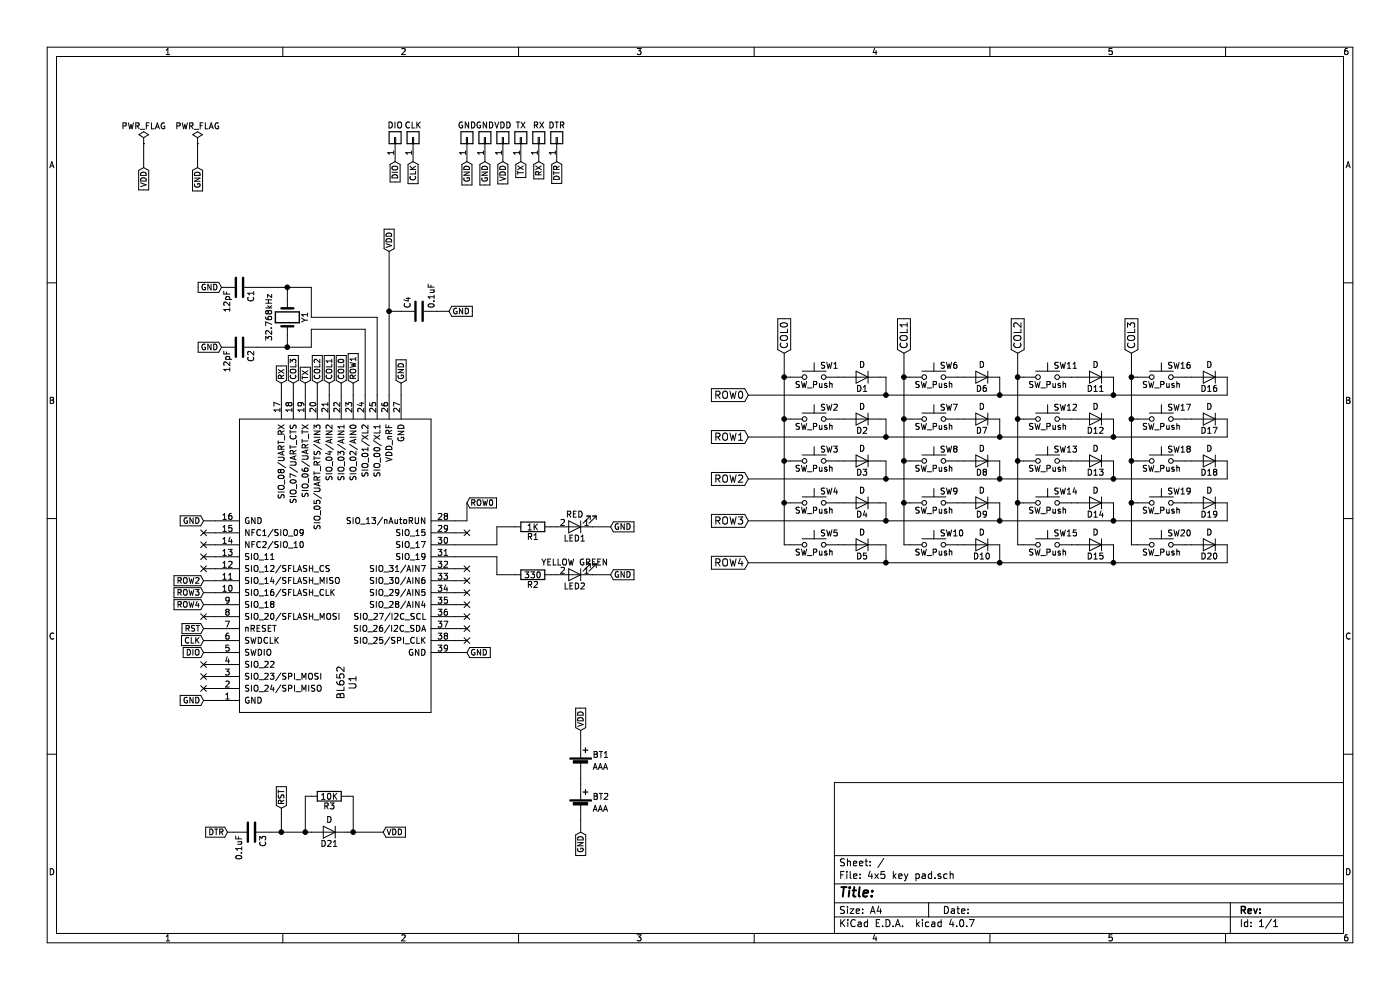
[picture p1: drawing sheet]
EESchema Schematic File Version 2
LIBS:power
LIBS:device
LIBS:switches
LIBS:relays
LIBS:motors
LIBS:transistors
LIBS:conn
LIBS:linear
LIBS:regul
LIBS:74xx
LIBS:cmos4000
LIBS:adc-dac
LIBS:memory
LIBS:xilinx
LIBS:microcontrollers
LIBS:dsp
LIBS:microchip
LIBS:analog_switches
LIBS:motorola
LIBS:texas
LIBS:intel
LIBS:audio
LIBS:interface
LIBS:digital-audio
LIBS:philips
LIBS:display
LIBS:cypress
LIBS:siliconi
LIBS:opto
LIBS:atmel
LIBS:contrib
LIBS:valves
LIBS:BL652
LIBS:4x5 key pad-cache
EELAYER 25 0
EELAYER END
$Descr A4 11693 8268
encoding utf-8
Sheet 1 1
Title ""
Date ""
Rev ""
Comp ""
Comment1 ""
Comment2 ""
Comment3 ""
Comment4 ""
$EndDescr
$Comp
L C C1
U 1 1
P 2000 2400
F 0 "C1" H 2025 2500 50  0000 L CNN
F 1 "12pF" H 2025 2300 50  0000 L CNN
F 2 ".pretty:1608" H 2038 2250 50  0001 C CNN
F 3 "" H 2000 2400 50  0001 C CNN
	1    2000 2400
	0    1    1    0   
$EndComp
$Comp
L C C2
U 1 1
P 2000 2900
F 0 "C2" H 2025 3000 50  0000 L CNN
F 1 "12pF" H 2025 2800 50  0000 L CNN
F 2 ".pretty:1608" H 2038 2750 50  0001 C CNN
F 3 "" H 2000 2900 50  0001 C CNN
	1    2000 2900
	0    1    1    0   
$EndComp
$Comp
L Crystal Y1
U 1 1
P 2400 2650
F 0 "Y1" H 2400 2800 50  0000 C CNN
F 1 "32.768kHz" H 2400 2500 50  0000 C CNN
F 2 ".pretty:FC-135" H 2400 2650 50  0001 C CNN
F 3 "" H 2400 2650 50  0001 C CNN
	1    2400 2650
	0    1    1    0   
$EndComp
$Comp
L Conn_01x01 PTX1
U 1 1
P 4350 1150
F 0 "PTX1" H 4600 1150 50  0001 C CNN
F 1 "TX" V 4450 1150 50  0000 C CNN
F 2 ".pretty:Wirepad" H 4350 1150 50  0001 C CNN
F 3 "" H 4350 1150 50  0001 C CNN
	1    4350 1150
	0    -1   -1   0   
$EndComp
$Comp
L Conn_01x01 PRX1
U 1 1
P 4500 1150
F 0 "PRX1" H 4750 1150 50  0001 C CNN
F 1 "RX" V 4600 1150 50  0000 C CNN
F 2 ".pretty:Wirepad" H 4500 1150 50  0001 C CNN
F 3 "" H 4500 1150 50  0001 C CNN
	1    4500 1150
	0    -1   -1   0   
$EndComp
$Comp
L Conn_01x01 PCLK1
U 1 1
P 3450 1150
F 0 "PCLK1" H 3750 1150 50  0001 C CNN
F 1 "CLK" V 3550 1150 50  0000 C CNN
F 2 ".pretty:Wirepad" H 3450 1150 50  0001 C CNN
F 3 "" H 3450 1150 50  0001 C CNN
	1    3450 1150
	0    -1   -1   0   
$EndComp
$Comp
L Conn_01x01 PDIO1
U 1 1
P 3300 1150
F 0 "PDIO1" H 3600 1150 50  0001 C CNN
F 1 "DIO" V 3400 1150 50  0000 C CNN
F 2 ".pretty:Wirepad" H 3300 1150 50  0001 C CNN
F 3 "" H 3300 1150 50  0001 C CNN
	1    3300 1150
	0    -1   -1   0   
$EndComp
$Comp
L C C4
U 1 1
P 3500 2600
F 0 "C4" H 3525 2700 50  0000 L CNN
F 1 "0.1uF" H 3525 2500 50  0000 L CNN
F 2 ".pretty:1608" H 3538 2450 50  0001 C CNN
F 3 "" H 3500 2600 50  0001 C CNN
	1    3500 2600
	0    -1   -1   0   
$EndComp
$Comp
L PWR_FLAG #FLG01
U 1 1
P 1650 1200
F 0 "#FLG01" H 1650 1275 50  0001 C CNN
F 1 "PWR_FLAG" H 1650 1350 50  0000 C CNN
F 2 "" H 1650 1200 50  0001 C CNN
F 3 "" H 1650 1200 50  0001 C CNN
	1    1650 1200
	1    0    0    -1  
$EndComp
Text GLabel 1700 5450 0    47   Input ~ 0
DIO
Text GLabel 1700 5350 0    47   Input ~ 0
CLK
Text GLabel 1700 5250 0    47   Input ~ 0
RST
Text GLabel 1650 1400 3    47   Input ~ 0
GND
Text GLabel 2350 3200 1    47   Input ~ 0
RX
Text GLabel 2550 3200 1    47   Input ~ 0
TX
Text GLabel 3250 2100 1    47   Input ~ 0
VDD
Text GLabel 4350 1350 3    47   Input ~ 0
TX
Text GLabel 4500 1350 3    47   Input ~ 0
RX
Text GLabel 3300 1350 3    47   Input ~ 0
DIO
Text GLabel 3450 1350 3    47   Input ~ 0
CLK
$Comp
L PWR_FLAG #FLG02
U 1 1
P 1200 1200
F 0 "#FLG02" H 1200 1275 50  0001 C CNN
F 1 "PWR_FLAG" H 1200 1350 50  0000 C CNN
F 2 "" H 1200 1200 50  0001 C CNN
F 3 "" H 1200 1200 50  0001 C CNN
	1    1200 1200
	1    0    0    -1  
$EndComp
Text GLabel 1200 1400 3    47   Input ~ 0
VDD
$Comp
L BL652 U1
U 1 1
P 2550 5150
F 0 "U1" H 3100 5550 60  0000 C CNN
F 1 "BL652" H 3100 5450 60  0000 C CNN
F 2 ".pretty:BL652" H 2550 5150 60  0001 C CNN
F 3 "" H 2550 5150 60  0001 C CNN
	1    2550 5150
	0    1    1    0   
$EndComp
$Comp
L LED LED1
U 1 1
P 4800 4400
F 0 "LED1" H 4800 4500 50  0000 C CNN
F 1 "RED" H 4800 4300 50  0000 C CNN
F 2 ".pretty:1608" H 4800 4400 50  0001 C CNN
F 3 "" H 4800 4400 50  0001 C CNN
	1    4800 4400
	-1   0    0    1   
$EndComp
$Comp
L LED LED2
U 1 1
P 4800 4800
F 0 "LED2" H 4800 4900 50  0000 C CNN
F 1 "YELLOW GREEN" H 4800 4700 50  0000 C CNN
F 2 ".pretty:1608" H 4800 4800 50  0001 C CNN
F 3 "" H 4800 4800 50  0001 C CNN
	1    4800 4800
	-1   0    0    1   
$EndComp
$Comp
L R R1
U 1 1
P 4450 4400
F 0 "R1" V 4530 4400 50  0000 C CNN
F 1 "1K" V 4450 4400 50  0000 C CNN
F 2 ".pretty:1608" V 4380 4400 50  0001 C CNN
F 3 "" H 4450 4400 50  0001 C CNN
	1    4450 4400
	0    1    1    0   
$EndComp
$Comp
L R R2
U 1 1
P 4450 4800
F 0 "R2" V 4530 4800 50  0000 C CNN
F 1 "330" V 4450 4800 50  0000 C CNN
F 2 ".pretty:1608" V 4380 4800 50  0001 C CNN
F 3 "" H 4450 4800 50  0001 C CNN
	1    4450 4800
	0    1    1    0   
$EndComp
$Comp
L C C3
U 1 1
P 2100 6950
F 0 "C3" H 2125 7050 50  0000 L CNN
F 1 "0.1uF" H 2125 6850 50  0000 L CNN
F 2 ".pretty:1608" H 2138 6800 50  0001 C CNN
F 3 "" H 2100 6950 50  0001 C CNN
	1    2100 6950
	0    1    1    0   
$EndComp
Text GLabel 2350 6750 1    47   Input ~ 0
RST
$Comp
L D D21
U 1 1
P 2750 6950
F 0 "D21" H 2750 7050 50  0000 C CNN
F 1 "D" H 2750 6850 50  0000 C CNN
F 2 ".pretty:Diode" H 2750 6950 50  0001 C CNN
F 3 "" H 2750 6950 50  0001 C CNN
	1    2750 6950
	-1   0    0    1   
$EndComp
$Comp
L R R3
U 1 1
P 2750 6650
F 0 "R3" V 2830 6650 50  0000 C CNN
F 1 "10K" V 2750 6650 50  0000 C CNN
F 2 ".pretty:1608" V 2680 6650 50  0001 C CNN
F 3 "" H 2750 6650 50  0001 C CNN
	1    2750 6650
	0    1    1    0   
$EndComp
Text GLabel 3200 6950 2    47   Input ~ 0
VDD
NoConn ~ 1700 4450
NoConn ~ 1700 4550
$Comp
L Conn_01x01 PGND2
U 1 1
P 4050 1150
F 0 "PGND2" H 4350 1150 50  0001 C CNN
F 1 "GND" V 4150 1150 50  0000 C CNN
F 2 ".pretty:Wirepad" H 4050 1150 50  0001 C CNN
F 3 "" H 4050 1150 50  0001 C CNN
	1    4050 1150
	0    -1   -1   0   
$EndComp
$Comp
L Conn_01x01 PGND1
U 1 1
P 3900 1150
F 0 "PGND1" H 4200 1150 50  0001 C CNN
F 1 "GND" V 4000 1150 50  0000 C CNN
F 2 ".pretty:Wirepad" H 3900 1150 50  0001 C CNN
F 3 "" H 3900 1150 50  0001 C CNN
	1    3900 1150
	0    -1   -1   0   
$EndComp
Text GLabel 4200 1350 3    47   Input ~ 0
VDD
$Comp
L Conn_01x01 PVDD1
U 1 1
P 4200 1150
F 0 "PVDD1" H 4450 1150 50  0001 C CNN
F 1 "VDD" V 4300 1150 50  0000 C CNN
F 2 ".pretty:Wirepad" H 4200 1150 50  0001 C CNN
F 3 "" H 4200 1150 50  0001 C CNN
	1    4200 1150
	0    -1   -1   0   
$EndComp
$Comp
L Conn_01x01 PDTR1
U 1 1
P 4650 1150
F 0 "PDTR1" H 4900 1150 50  0001 C CNN
F 1 "DTR" V 4750 1150 50  0000 C CNN
F 2 ".pretty:Wirepad" H 4650 1150 50  0001 C CNN
F 3 "" H 4650 1150 50  0001 C CNN
	1    4650 1150
	0    -1   -1   0   
$EndComp
Text GLabel 4650 1350 3    47   Input ~ 0
DTR
Text GLabel 1900 6950 0    47   Input ~ 0
DTR
Wire Wire Line
	1650 1200 1650 1400
Wire Wire Line
	3250 2100 3250 3300
Connection ~ 2400 2900
Wire Wire Line
	2400 2900 2400 2800
Wire Wire Line
	2150 2900 2600 2900
Connection ~ 2400 2400
Wire Wire Line
	2400 2400 2400 2500
Wire Wire Line
	2150 2400 2600 2400
Wire Wire Line
	2600 2900 2600 2750
Wire Wire Line
	2600 2400 2600 2650
Wire Wire Line
	2600 2650 3150 2650
Wire Wire Line
	1200 1200 1200 1400
Wire Wire Line
	2600 2750 3050 2750
Wire Wire Line
	3150 2650 3150 3300
Wire Wire Line
	3900 5450 3800 5450
Wire Wire Line
	3900 5350 3800 5350
Wire Wire Line
	3900 5250 3800 5250
Wire Wire Line
	3900 5050 3800 5050
Wire Wire Line
	3900 4950 3800 4950
Wire Wire Line
	3900 4750 3800 4750
Wire Wire Line
	1800 5850 1700 5850
Wire Wire Line
	1800 5450 1700 5450
Wire Wire Line
	1800 5350 1700 5350
Wire Wire Line
	1800 5250 1700 5250
Wire Wire Line
	1800 5150 1700 5150
Wire Wire Line
	1800 4950 1700 4950
Wire Wire Line
	1800 4850 1700 4850
Wire Wire Line
	1800 4750 1700 4750
Wire Wire Line
	1800 4350 1700 4350
Wire Wire Line
	2950 3200 2950 3300
Wire Wire Line
	2850 3300 2850 3200
Wire Wire Line
	2750 3200 2750 3300
Wire Wire Line
	2650 3300 2650 3200
Wire Wire Line
	2550 3200 2550 3300
Wire Wire Line
	2450 3300 2450 3200
Wire Wire Line
	2350 3200 2350 3300
Wire Wire Line
	3800 4550 4150 4550
Wire Wire Line
	4150 4550 4150 4400
Wire Wire Line
	4150 4400 4300 4400
Wire Wire Line
	3800 4650 4150 4650
Wire Wire Line
	4150 4650 4150 4800
Wire Wire Line
	4150 4800 4300 4800
Wire Wire Line
	5100 4400 4950 4400
Wire Wire Line
	5100 4800 4950 4800
Wire Wire Line
	2350 6750 2350 6950
Wire Wire Line
	2250 6950 2600 6950
Connection ~ 2350 6950
Wire Wire Line
	2600 6650 2550 6650
Wire Wire Line
	2550 6650 2550 6950
Connection ~ 2550 6950
Wire Wire Line
	2900 6650 2950 6650
Wire Wire Line
	2950 6650 2950 6950
Wire Wire Line
	2900 6950 3200 6950
Connection ~ 2950 6950
Wire Wire Line
	1800 5650 1700 5650
Wire Wire Line
	1800 5550 1700 5550
Wire Wire Line
	1800 4550 1700 4550
Wire Wire Line
	1800 4450 1700 4450
Wire Wire Line
	1800 5750 1700 5750
Wire Wire Line
	1950 6950 1900 6950
Wire Wire Line
	4650 4400 4600 4400
Wire Wire Line
	4650 4800 4600 4800
Wire Wire Line
	3800 4850 3900 4850
Wire Wire Line
	3800 4350 3900 4350
Wire Wire Line
	1800 4650 1700 4650
Wire Wire Line
	1800 5050 1700 5050
Connection ~ 3250 2600
Wire Wire Line
	3350 2600 3250 2600
Wire Wire Line
	3750 2600 3650 2600
Wire Wire Line
	3350 3300 3350 3200
Wire Wire Line
	3900 5150 3800 5150
Text GLabel 1700 4350 0    47   Input ~ 0
GND
Text GLabel 1850 2400 0    47   Input ~ 0
GND
Text GLabel 1850 2900 0    47   Input ~ 0
GND
Text GLabel 3750 2600 2    47   Input ~ 0
GND
Text GLabel 3350 3200 1    47   Input ~ 0
GND
Text GLabel 3900 5450 2    47   Input ~ 0
GND
Text GLabel 5100 4400 2    47   Input ~ 0
GND
Text GLabel 5100 4800 2    47   Input ~ 0
GND
Text GLabel 3900 1350 3    47   Input ~ 0
GND
Text GLabel 4050 1350 3    47   Input ~ 0
GND
Text GLabel 1700 5850 0    47   Input ~ 0
GND
$Comp
L SW_Push SW2
U 1 1
P 6800 3500
F 0 "SW2" H 6850 3600 50  0000 L CNN
F 1 "SW_Push" H 6800 3440 50  0000 C CNN
F 2 ".pretty:CherryMx" H 6800 3700 50  0001 C CNN
F 3 "" H 6800 3700 50  0001 C CNN
	1    6800 3500
	1    0    0    -1  
$EndComp
$Comp
L SW_Push SW3
U 1 1
P 6800 3850
F 0 "SW3" H 6850 3950 50  0000 L CNN
F 1 "SW_Push" H 6800 3790 50  0000 C CNN
F 2 ".pretty:CherryMx" H 6800 4050 50  0001 C CNN
F 3 "" H 6800 4050 50  0001 C CNN
	1    6800 3850
	1    0    0    -1  
$EndComp
$Comp
L SW_Push SW4
U 1 1
P 6800 4200
F 0 "SW4" H 6850 4300 50  0000 L CNN
F 1 "SW_Push" H 6800 4140 50  0000 C CNN
F 2 ".pretty:CherryMx" H 6800 4400 50  0001 C CNN
F 3 "" H 6800 4400 50  0001 C CNN
	1    6800 4200
	1    0    0    -1  
$EndComp
$Comp
L SW_Push SW6
U 1 1
P 7800 3150
F 0 "SW6" H 7850 3250 50  0000 L CNN
F 1 "SW_Push" H 7800 3090 50  0000 C CNN
F 2 ".pretty:CherryMx" H 7800 3350 50  0001 C CNN
F 3 "" H 7800 3350 50  0001 C CNN
	1    7800 3150
	1    0    0    -1  
$EndComp
$Comp
L SW_Push SW7
U 1 1
P 7800 3500
F 0 "SW7" H 7850 3600 50  0000 L CNN
F 1 "SW_Push" H 7800 3440 50  0000 C CNN
F 2 ".pretty:CherryMx" H 7800 3700 50  0001 C CNN
F 3 "" H 7800 3700 50  0001 C CNN
	1    7800 3500
	1    0    0    -1  
$EndComp
$Comp
L SW_Push SW8
U 1 1
P 7800 3850
F 0 "SW8" H 7850 3950 50  0000 L CNN
F 1 "SW_Push" H 7800 3790 50  0000 C CNN
F 2 ".pretty:CherryMx" H 7800 4050 50  0001 C CNN
F 3 "" H 7800 4050 50  0001 C CNN
	1    7800 3850
	1    0    0    -1  
$EndComp
$Comp
L SW_Push SW9
U 1 1
P 7800 4200
F 0 "SW9" H 7850 4300 50  0000 L CNN
F 1 "SW_Push" H 7800 4140 50  0000 C CNN
F 2 ".pretty:CherryMx" H 7800 4400 50  0001 C CNN
F 3 "" H 7800 4400 50  0001 C CNN
	1    7800 4200
	1    0    0    -1  
$EndComp
$Comp
L SW_Push SW10
U 1 1
P 7800 4550
F 0 "SW10" H 7850 4650 50  0000 L CNN
F 1 "SW_Push" H 7800 4490 50  0000 C CNN
F 2 ".pretty:CherryMx" H 7800 4750 50  0001 C CNN
F 3 "" H 7800 4750 50  0001 C CNN
	1    7800 4550
	1    0    0    -1  
$EndComp
$Comp
L SW_Push SW5
U 1 1
P 6800 4550
F 0 "SW5" H 6850 4650 50  0000 L CNN
F 1 "SW_Push" H 6800 4490 50  0000 C CNN
F 2 ".pretty:CherryMx" H 6800 4750 50  0001 C CNN
F 3 "" H 6800 4750 50  0001 C CNN
	1    6800 4550
	1    0    0    -1  
$EndComp
$Comp
L D D1
U 1 1
P 7200 3150
F 0 "D1" H 7200 3250 50  0000 C CNN
F 1 "D" H 7200 3050 50  0000 C CNN
F 2 ".pretty:Diode" H 7200 3150 50  0001 C CNN
F 3 "" H 7200 3150 50  0001 C CNN
	1    7200 3150
	-1   0    0    1   
$EndComp
$Comp
L D D2
U 1 1
P 7200 3500
F 0 "D2" H 7200 3600 50  0000 C CNN
F 1 "D" H 7200 3400 50  0000 C CNN
F 2 ".pretty:Diode" H 7200 3500 50  0001 C CNN
F 3 "" H 7200 3500 50  0001 C CNN
	1    7200 3500
	-1   0    0    1   
$EndComp
$Comp
L D D3
U 1 1
P 7200 3850
F 0 "D3" H 7200 3950 50  0000 C CNN
F 1 "D" H 7200 3750 50  0000 C CNN
F 2 ".pretty:Diode" H 7200 3850 50  0001 C CNN
F 3 "" H 7200 3850 50  0001 C CNN
	1    7200 3850
	-1   0    0    1   
$EndComp
$Comp
L D D4
U 1 1
P 7200 4200
F 0 "D4" H 7200 4300 50  0000 C CNN
F 1 "D" H 7200 4100 50  0000 C CNN
F 2 ".pretty:Diode" H 7200 4200 50  0001 C CNN
F 3 "" H 7200 4200 50  0001 C CNN
	1    7200 4200
	-1   0    0    1   
$EndComp
$Comp
L D D5
U 1 1
P 7200 4550
F 0 "D5" H 7200 4650 50  0000 C CNN
F 1 "D" H 7200 4450 50  0000 C CNN
F 2 ".pretty:Diode" H 7200 4550 50  0001 C CNN
F 3 "" H 7200 4550 50  0001 C CNN
	1    7200 4550
	-1   0    0    1   
$EndComp
$Comp
L D D6
U 1 1
P 8200 3150
F 0 "D6" H 8200 3250 50  0000 C CNN
F 1 "D" H 8200 3050 50  0000 C CNN
F 2 ".pretty:Diode" H 8200 3150 50  0001 C CNN
F 3 "" H 8200 3150 50  0001 C CNN
	1    8200 3150
	-1   0    0    1   
$EndComp
$Comp
L D D7
U 1 1
P 8200 3500
F 0 "D7" H 8200 3600 50  0000 C CNN
F 1 "D" H 8200 3400 50  0000 C CNN
F 2 ".pretty:Diode" H 8200 3500 50  0001 C CNN
F 3 "" H 8200 3500 50  0001 C CNN
	1    8200 3500
	-1   0    0    1   
$EndComp
$Comp
L D D8
U 1 1
P 8200 3850
F 0 "D8" H 8200 3950 50  0000 C CNN
F 1 "D" H 8200 3750 50  0000 C CNN
F 2 ".pretty:Diode" H 8200 3850 50  0001 C CNN
F 3 "" H 8200 3850 50  0001 C CNN
	1    8200 3850
	-1   0    0    1   
$EndComp
$Comp
L D D9
U 1 1
P 8200 4200
F 0 "D9" H 8200 4300 50  0000 C CNN
F 1 "D" H 8200 4100 50  0000 C CNN
F 2 ".pretty:Diode" H 8200 4200 50  0001 C CNN
F 3 "" H 8200 4200 50  0001 C CNN
	1    8200 4200
	-1   0    0    1   
$EndComp
$Comp
L D D10
U 1 1
P 8200 4550
F 0 "D10" H 8200 4650 50  0000 C CNN
F 1 "D" H 8200 4450 50  0000 C CNN
F 2 ".pretty:Diode" H 8200 4550 50  0001 C CNN
F 3 "" H 8200 4550 50  0001 C CNN
	1    8200 4550
	-1   0    0    1   
$EndComp
$Comp
L SW_Push SW11
U 1 1
P 8750 3150
F 0 "SW11" H 8800 3250 50  0000 L CNN
F 1 "SW_Push" H 8750 3090 50  0000 C CNN
F 2 ".pretty:CherryMx" H 8750 3350 50  0001 C CNN
F 3 "" H 8750 3350 50  0001 C CNN
	1    8750 3150
	1    0    0    -1  
$EndComp
$Comp
L SW_Push SW12
U 1 1
P 8750 3500
F 0 "SW12" H 8800 3600 50  0000 L CNN
F 1 "SW_Push" H 8750 3440 50  0000 C CNN
F 2 ".pretty:CherryMx" H 8750 3700 50  0001 C CNN
F 3 "" H 8750 3700 50  0001 C CNN
	1    8750 3500
	1    0    0    -1  
$EndComp
$Comp
L SW_Push SW13
U 1 1
P 8750 3850
F 0 "SW13" H 8800 3950 50  0000 L CNN
F 1 "SW_Push" H 8750 3790 50  0000 C CNN
F 2 ".pretty:CherryMx" H 8750 4050 50  0001 C CNN
F 3 "" H 8750 4050 50  0001 C CNN
	1    8750 3850
	1    0    0    -1  
$EndComp
$Comp
L SW_Push SW14
U 1 1
P 8750 4200
F 0 "SW14" H 8800 4300 50  0000 L CNN
F 1 "SW_Push" H 8750 4140 50  0000 C CNN
F 2 ".pretty:CherryMx" H 8750 4400 50  0001 C CNN
F 3 "" H 8750 4400 50  0001 C CNN
	1    8750 4200
	1    0    0    -1  
$EndComp
$Comp
L SW_Push SW15
U 1 1
P 8750 4550
F 0 "SW15" H 8800 4650 50  0000 L CNN
F 1 "SW_Push" H 8750 4490 50  0000 C CNN
F 2 ".pretty:CherryMx" H 8750 4750 50  0001 C CNN
F 3 "" H 8750 4750 50  0001 C CNN
	1    8750 4550
	1    0    0    -1  
$EndComp
$Comp
L D D11
U 1 1
P 9150 3150
F 0 "D11" H 9150 3250 50  0000 C CNN
F 1 "D" H 9150 3050 50  0000 C CNN
F 2 ".pretty:Diode" H 9150 3150 50  0001 C CNN
F 3 "" H 9150 3150 50  0001 C CNN
	1    9150 3150
	-1   0    0    1   
$EndComp
$Comp
L D D12
U 1 1
P 9150 3500
F 0 "D12" H 9150 3600 50  0000 C CNN
F 1 "D" H 9150 3400 50  0000 C CNN
F 2 ".pretty:Diode" H 9150 3500 50  0001 C CNN
F 3 "" H 9150 3500 50  0001 C CNN
	1    9150 3500
	-1   0    0    1   
$EndComp
$Comp
L D D13
U 1 1
P 9150 3850
F 0 "D13" H 9150 3950 50  0000 C CNN
F 1 "D" H 9150 3750 50  0000 C CNN
F 2 ".pretty:Diode" H 9150 3850 50  0001 C CNN
F 3 "" H 9150 3850 50  0001 C CNN
	1    9150 3850
	-1   0    0    1   
$EndComp
$Comp
L D D14
U 1 1
P 9150 4200
F 0 "D14" H 9150 4300 50  0000 C CNN
F 1 "D" H 9150 4100 50  0000 C CNN
F 2 ".pretty:Diode" H 9150 4200 50  0001 C CNN
F 3 "" H 9150 4200 50  0001 C CNN
	1    9150 4200
	-1   0    0    1   
$EndComp
$Comp
L D D15
U 1 1
P 9150 4550
F 0 "D15" H 9150 4650 50  0000 C CNN
F 1 "D" H 9150 4450 50  0000 C CNN
F 2 ".pretty:Diode" H 9150 4550 50  0001 C CNN
F 3 "" H 9150 4550 50  0001 C CNN
	1    9150 4550
	-1   0    0    1   
$EndComp
$Comp
L SW_Push SW16
U 1 1
P 9700 3150
F 0 "SW16" H 9750 3250 50  0000 L CNN
F 1 "SW_Push" H 9700 3090 50  0000 C CNN
F 2 ".pretty:CherryMx" H 9700 3350 50  0001 C CNN
F 3 "" H 9700 3350 50  0001 C CNN
	1    9700 3150
	1    0    0    -1  
$EndComp
$Comp
L SW_Push SW17
U 1 1
P 9700 3500
F 0 "SW17" H 9750 3600 50  0000 L CNN
F 1 "SW_Push" H 9700 3440 50  0000 C CNN
F 2 ".pretty:CherryMx" H 9700 3700 50  0001 C CNN
F 3 "" H 9700 3700 50  0001 C CNN
	1    9700 3500
	1    0    0    -1  
$EndComp
$Comp
L SW_Push SW18
U 1 1
P 9700 3850
F 0 "SW18" H 9750 3950 50  0000 L CNN
F 1 "SW_Push" H 9700 3790 50  0000 C CNN
F 2 ".pretty:CherryMx" H 9700 4050 50  0001 C CNN
F 3 "" H 9700 4050 50  0001 C CNN
	1    9700 3850
	1    0    0    -1  
$EndComp
$Comp
L SW_Push SW19
U 1 1
P 9700 4200
F 0 "SW19" H 9750 4300 50  0000 L CNN
F 1 "SW_Push" H 9700 4140 50  0000 C CNN
F 2 ".pretty:CherryMx" H 9700 4400 50  0001 C CNN
F 3 "" H 9700 4400 50  0001 C CNN
	1    9700 4200
	1    0    0    -1  
$EndComp
$Comp
L SW_Push SW20
U 1 1
P 9700 4550
F 0 "SW20" H 9750 4650 50  0000 L CNN
F 1 "SW_Push" H 9700 4490 50  0000 C CNN
F 2 ".pretty:CherryMx" H 9700 4750 50  0001 C CNN
F 3 "" H 9700 4750 50  0001 C CNN
	1    9700 4550
	1    0    0    -1  
$EndComp
$Comp
L D D16
U 1 1
P 10100 3150
F 0 "D16" H 10100 3250 50  0000 C CNN
F 1 "D" H 10100 3050 50  0000 C CNN
F 2 ".pretty:Diode" H 10100 3150 50  0001 C CNN
F 3 "" H 10100 3150 50  0001 C CNN
	1    10100 3150
	-1   0    0    1   
$EndComp
$Comp
L D D17
U 1 1
P 10100 3500
F 0 "D17" H 10100 3600 50  0000 C CNN
F 1 "D" H 10100 3400 50  0000 C CNN
F 2 ".pretty:Diode" H 10100 3500 50  0001 C CNN
F 3 "" H 10100 3500 50  0001 C CNN
	1    10100 3500
	-1   0    0    1   
$EndComp
$Comp
L D D18
U 1 1
P 10100 3850
F 0 "D18" H 10100 3950 50  0000 C CNN
F 1 "D" H 10100 3750 50  0000 C CNN
F 2 ".pretty:Diode" H 10100 3850 50  0001 C CNN
F 3 "" H 10100 3850 50  0001 C CNN
	1    10100 3850
	-1   0    0    1   
$EndComp
$Comp
L D D19
U 1 1
P 10100 4200
F 0 "D19" H 10100 4300 50  0000 C CNN
F 1 "D" H 10100 4100 50  0000 C CNN
F 2 ".pretty:Diode" H 10100 4200 50  0001 C CNN
F 3 "" H 10100 4200 50  0001 C CNN
	1    10100 4200
	-1   0    0    1   
$EndComp
$Comp
L D D20
U 1 1
P 10100 4550
F 0 "D20" H 10100 4650 50  0000 C CNN
F 1 "D" H 10100 4450 50  0000 C CNN
F 2 ".pretty:Diode" H 10100 4550 50  0001 C CNN
F 3 "" H 10100 4550 50  0001 C CNN
	1    10100 4550
	-1   0    0    1   
$EndComp
Text GLabel 8500 2950 1    60   Input ~ 0
COL2
Text GLabel 9450 2950 1    60   Input ~ 0
COL3
Text GLabel 7550 2950 1    60   Input ~ 0
COL1
Text GLabel 6550 2950 1    60   Input ~ 0
COL0
Text GLabel 6250 3300 0    60   Input ~ 0
ROW0
Text GLabel 6250 3650 0    60   Input ~ 0
ROW1
Text GLabel 6250 4000 0    60   Input ~ 0
ROW2
Text GLabel 6250 4350 0    60   Input ~ 0
ROW3
Text GLabel 6250 4700 0    60   Input ~ 0
ROW4
Wire Wire Line
	7600 3150 7550 3150
Connection ~ 7550 3150
Wire Wire Line
	7550 3500 7600 3500
Connection ~ 7550 3500
Wire Wire Line
	7550 3850 7600 3850
Connection ~ 7550 3850
Wire Wire Line
	7550 4200 7600 4200
Connection ~ 7550 4200
Connection ~ 8350 3300
Connection ~ 8350 3650
Wire Wire Line
	8350 4000 8350 3850
Connection ~ 8350 4000
Wire Wire Line
	8350 4350 8350 4200
Connection ~ 8350 4350
Wire Wire Line
	7550 4550 7600 4550
Wire Wire Line
	8050 4550 8000 4550
Wire Wire Line
	8050 4200 8000 4200
Wire Wire Line
	8000 3850 8050 3850
Wire Wire Line
	8050 3500 8000 3500
Wire Wire Line
	8000 3150 8050 3150
Wire Wire Line
	8350 4700 8350 4550
Connection ~ 8350 4700
Wire Wire Line
	8550 3150 8500 3150
Connection ~ 8500 3150
Wire Wire Line
	8500 3500 8550 3500
Connection ~ 8500 3500
Wire Wire Line
	8500 3850 8550 3850
Connection ~ 8500 3850
Wire Wire Line
	8500 4200 8550 4200
Connection ~ 8500 4200
Connection ~ 9300 3300
Connection ~ 9300 3650
Wire Wire Line
	9300 4000 9300 3850
Connection ~ 9300 4000
Wire Wire Line
	9300 4350 9300 4200
Connection ~ 9300 4350
Wire Wire Line
	8500 4550 8550 4550
Wire Wire Line
	9000 4550 8950 4550
Wire Wire Line
	9000 4200 8950 4200
Wire Wire Line
	8950 3850 9000 3850
Wire Wire Line
	9000 3500 8950 3500
Wire Wire Line
	8950 3150 9000 3150
Wire Wire Line
	9300 4700 9300 4550
Connection ~ 9300 4700
Wire Wire Line
	9500 3150 9450 3150
Connection ~ 9450 3150
Wire Wire Line
	9450 3500 9500 3500
Connection ~ 9450 3500
Wire Wire Line
	9450 3850 9500 3850
Connection ~ 9450 3850
Wire Wire Line
	9450 4200 9500 4200
Connection ~ 9450 4200
Wire Wire Line
	10250 3650 10250 3500
Wire Wire Line
	10250 4000 10250 3850
Wire Wire Line
	10250 4350 10250 4200
Wire Wire Line
	9450 4550 9500 4550
Wire Wire Line
	9950 4550 9900 4550
Wire Wire Line
	9950 4200 9900 4200
Wire Wire Line
	9900 3850 9950 3850
Wire Wire Line
	9950 3500 9900 3500
Wire Wire Line
	9900 3150 9950 3150
Wire Wire Line
	10250 4700 10250 4550
Wire Wire Line
	6250 3300 10250 3300
Wire Wire Line
	6250 3650 10250 3650
Wire Wire Line
	6250 4000 10250 4000
Wire Wire Line
	6250 4350 10250 4350
Wire Wire Line
	6250 4700 10250 4700
Connection ~ 7400 3300
Connection ~ 7400 3650
Wire Wire Line
	7400 3850 7400 4000
Connection ~ 7400 4000
Wire Wire Line
	7400 4200 7400 4350
Connection ~ 7400 4350
Wire Wire Line
	7400 4550 7400 4700
Connection ~ 7400 4700
$Comp
L SW_Push SW1
U 1 1
P 6800 3150
F 0 "SW1" H 6850 3250 50  0000 L CNN
F 1 "SW_Push" H 6800 3090 50  0000 C CNN
F 2 ".pretty:CherryMx" H 6800 3350 50  0001 C CNN
F 3 "" H 6800 3350 50  0001 C CNN
	1    6800 3150
	1    0    0    -1  
$EndComp
Wire Wire Line
	7400 3150 7350 3150
Wire Wire Line
	7350 3850 7400 3850
Wire Wire Line
	7350 4200 7400 4200
Wire Wire Line
	7400 4550 7350 4550
Wire Wire Line
	7050 4550 7000 4550
Wire Wire Line
	7050 4200 7000 4200
Wire Wire Line
	7050 3850 7000 3850
Wire Wire Line
	7050 3500 7000 3500
Wire Wire Line
	7050 3150 7000 3150
Wire Wire Line
	6600 3150 6550 3150
Wire Wire Line
	6550 3500 6600 3500
Connection ~ 6550 3150
Wire Wire Line
	6550 3850 6600 3850
Connection ~ 6550 3500
Wire Wire Line
	6550 4200 6600 4200
Connection ~ 6550 3850
Wire Wire Line
	6550 4550 6600 4550
Connection ~ 6550 4200
Wire Wire Line
	9300 3500 9300 3650
Wire Wire Line
	8350 3500 8350 3650
Wire Wire Line
	7350 3500 7400 3500
Wire Wire Line
	7400 3500 7400 3650
Wire Wire Line
	10250 3300 10250 3150
Wire Wire Line
	9300 3150 9300 3300
Wire Wire Line
	8350 3150 8350 3300
Wire Wire Line
	7400 3150 7400 3300
Wire Wire Line
	6550 2950 6550 4550
Wire Wire Line
	7550 2950 7550 4550
Wire Wire Line
	8500 2950 8500 4550
Wire Wire Line
	9450 2950 9450 4550
Text GLabel 4850 6100 1    47   Input ~ 0
VDD
Text GLabel 4850 6950 3    47   Input ~ 0
GND
Wire Wire Line
	4850 6100 4850 6200
Wire Wire Line
	4850 6850 4850 6950
$Comp
L Battery_Cell BT1
U 1 1
P 4850 6400
F 0 "BT1" H 4950 6500 50  0000 L CNN
F 1 "AAA" H 4950 6400 50  0000 L CNN
F 2 ".pretty:AAABatteryClip" V 4850 6460 50  0001 C CNN
F 3 "" V 4850 6460 50  0001 C CNN
	1    4850 6400
	1    0    0    -1  
$EndComp
$Comp
L Battery_Cell BT2
U 1 1
P 4850 6750
F 0 "BT2" H 4950 6850 50  0000 L CNN
F 1 "AAA" H 4950 6750 50  0000 L CNN
F 2 ".pretty:AAABatteryClip" V 4850 6810 50  0001 C CNN
F 3 "" V 4850 6810 50  0001 C CNN
	1    4850 6750
	1    0    0    -1  
$EndComp
Wire Wire Line
	4850 6500 4850 6550
Wire Wire Line
	3050 2750 3050 3300
NoConn ~ 1700 5150
NoConn ~ 1700 5550
NoConn ~ 1700 5650
NoConn ~ 1700 5750
NoConn ~ 3900 4750
NoConn ~ 3900 4850
NoConn ~ 3900 4950
Text GLabel 3900 4200 2    47   Input ~ 0
ROW0
Text GLabel 2950 3200 1    47   Input ~ 0
ROW1
Text GLabel 1700 4850 0    47   Input ~ 0
ROW2
Text GLabel 1700 4950 0    47   Input ~ 0
ROW3
Text GLabel 1700 5050 0    47   Input ~ 0
ROW4
Text GLabel 2450 3200 1    47   Input ~ 0
COL3
Text GLabel 2650 3200 1    47   Input ~ 0
COL2
Text GLabel 2750 3200 1    47   Input ~ 0
COL1
Text GLabel 2850 3200 1    47   Input ~ 0
COL0
NoConn ~ 3900 5150
NoConn ~ 3900 5250
NoConn ~ 3900 5350
NoConn ~ 1700 4750
NoConn ~ 1700 4650
NoConn ~ 3900 5050
NoConn ~ 3900 4450
Wire Wire Line
	3900 4450 3800 4450
Wire Wire Line
	3900 4350 3900 4200
$EndSCHEMATC
